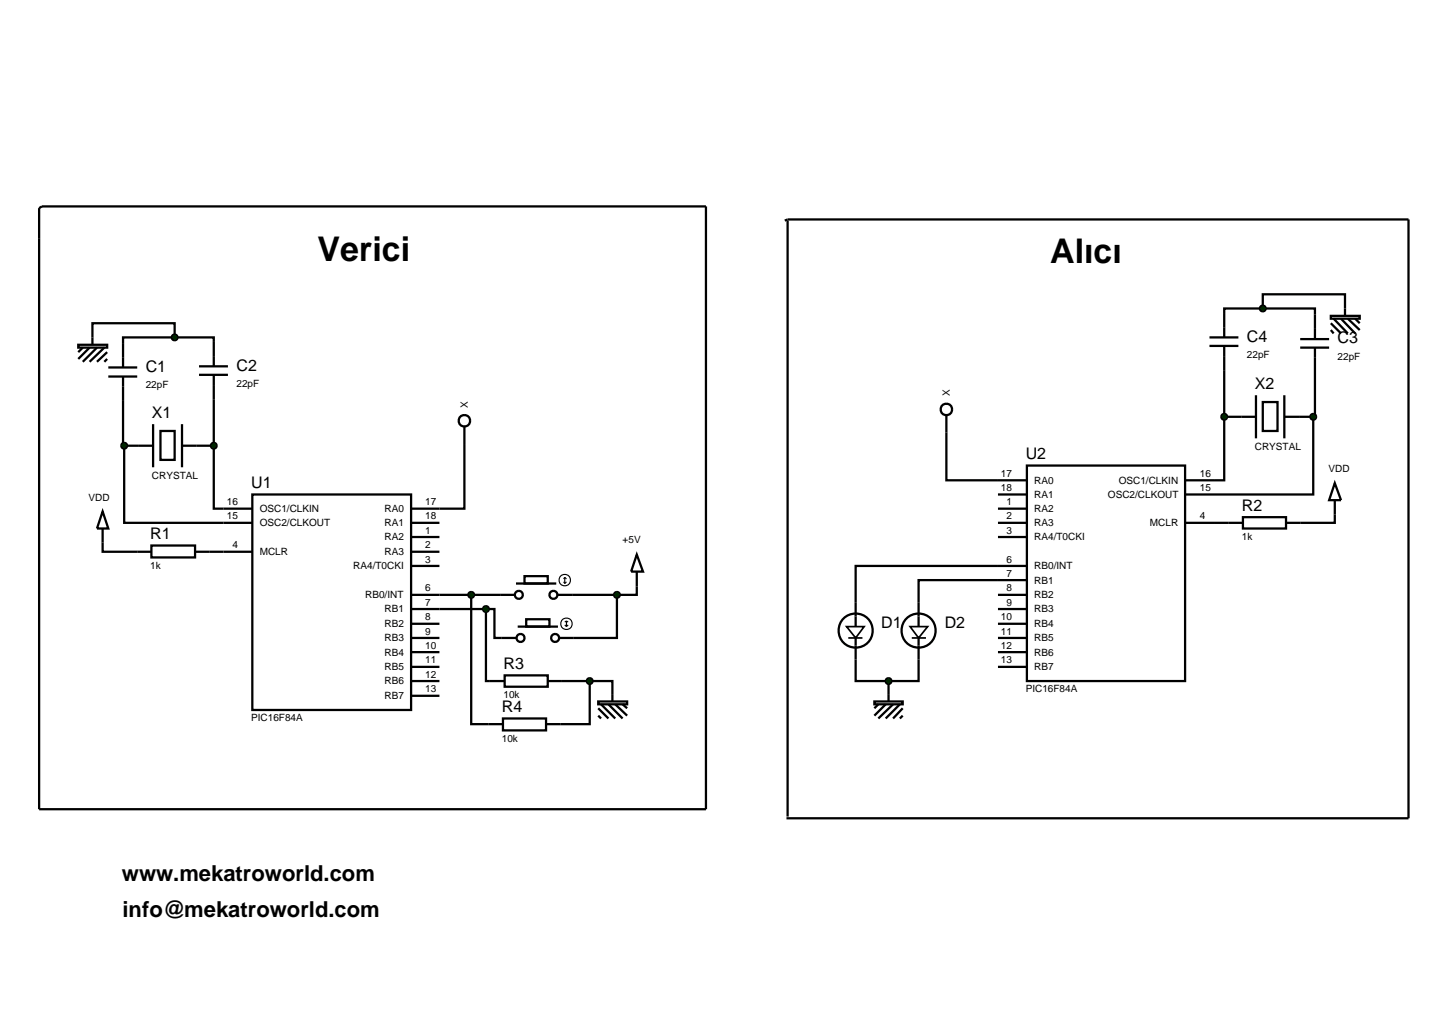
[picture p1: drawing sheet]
<svg xmlns="http://www.w3.org/2000/svg" width="257mm" height="180mm" viewBox="0 0 257 180" stroke-linecap="round" stroke-linejoin="round" font-family="sans-serif">
<g fill="none" stroke="#000" stroke-width=".4">
<path d="M16.3 59.5v-2.5h14.5v2.5M30.8 59.5h6.9v.8M30.8 59.5h-9.1v5.3M222.7 54.4h-6.8v.8M222.7 54.4h9.2v1.1M222.7 54.4v-2.5h14.5v2.5M19.1 66.4h5.1M19.1 64.8h5.1M21.7 66.4v12.2h.2M21.9 78.6v13.6h22.6M21.9 78.6h5.1M27 74.8v7.6"/>
<path d="M28.3 76h2.5v5.1h-2.5zM32.1 78.6h5.6M32.1 74.8v7.6M37.7 78.6v11.1h6.8M37.7 70.4v8.2M81.9 78.3v11.4h-9.4M166.9 76.3v8.4h9.1M215.9 73.5v11.2h-1.8M215.9 73.5h3M215.9 65.4v8.1M229.1 73.5h2.5M231.6 73.5v13.7h-17.5"/>
<path d="M231.9 65.6v7.9h-.3M18.1 95.7v1.6h6.1M36.9 97.3h7.6M44.5 87.2h28v38h-28zM72.5 97.3h5M72.5 92.2h5M72.5 94.7h5M72.5 99.8h5M176 99.8h-25.1v6.4M214.1 92.2h2.5M235.4 90.7v1.5h-6.1M72.5 104.9h15.7"/>
<path d="M72.5 107.4h13.2M72.5 110h5M72.5 112.5h5M72.5 115h5M72.5 117.6h5M83.1 104.9v22.8h3.1M85.7 107.4h1.5v5.1h1.3M85.7 107.4v12.7h.7M100.9 104.9h7.9M108.8 104.9v7.6h-7.6M112.3 103.4v1.5h-3.5M150.9 116.3v3.8h5.8"/>
<path d="M162 116.3v3.8h-5.3M176 102.3h-14v3.9M72.5 120.1h5M72.5 122.7h5M99.1 120.1h4.9M104 120.1v7.6h-5.1M104 120.1h4v2.3M156.7 120.1v2.3"/>
</g>
<path d="M21.5 78.3l.4-.2-.5 .5zM21.9 78.1l.3 .1 .2 .4zM21.9 79.1l.5-.5-.2 .4zM21.4 78.6l.5 .5-.3-.1z" fill="#004000" stroke="#000" stroke-width=".4"/>
<path d="M21.4 78.6l.5-.5 .5 .5-.5 .5z" fill="#004000"/>
<path d="M35.1 66.1h5.1M35.1 64.6h5.1M37.7 60.3v4.3M37.7 66.1v4.3" fill="none" stroke="#000" stroke-width=".4"/>
<path d="M37.4 78.2l.3-.1-.5 .5zM37.7 78.1l.3 .1 .2 .4zM37.7 79.1l.5-.5-.2 .4zM37.2 78.6l.5 .5-.3-.1z" fill="#004000" stroke="#000" stroke-width=".4"/>
<path d="M37.7 78.1l.5 .5-.5 .5-.5-.5z" fill="#004000"/>
<path d="M16.3 59.5v1.3M13.8 60.8h5.1v.5h-5.1zM14.6 61.3l-.8 .8M15.8 61.3l-2 2M17.1 61.3l-2.5 2.5M18.4 61.3l-2.6 2.5M18.9 62.1l-1.8 1.7M18.9 63.3l-.5 .5" fill="none" stroke="#000" stroke-width=".4"/>
<path d="M30.5 59.1l.3-.1-.5 .5zM30.8 59l.3 .1 .2 .4zM31.3 59.5l-.1 .3-.4 .2zM30.3 59.5l.5 .5-.4-.2z" fill="#004000" stroke="#000" stroke-width=".4"/>
<path d="M30.3 59.5l.5-.5 .5 .5-.5 .5z" fill="#004000"/>
<g fill="none" stroke="#000" stroke-width=".4">
<path d="M18.1 90.2l1 3h-2zM18.1 93.2v2.5M24.2 97.3h2.5M26.7 96.2h7.7v2.1h-7.7zM34.4 97.3h2.5M112.3 97.8l1.1 3h-2.1zM88.2 104.9h2.6M88.5 112.5h2.5M89 119.1h7.6v2h-7.6zM91 102.9h7.1M91.3 110.5h7.1M92.5 101.6h4.1v1.3h-4.1z"/>
<path d="M92.8 109.2h4.1v1.3h-4.1zM98.4 104.9h2.5M98.6 112.5h2.6M112.3 100.8v2.6M86.2 127.7h2.5M86.4 120.1h2.6M88.7 126.7h7.6v2.1h-7.6zM96.3 127.7h2.6M96.6 120.1h2.5"/>
<circle cx="91.5" cy="104.9" r=".7"/>
<circle cx="91.8" cy="112.5" r=".7"/>
<circle cx="97.6" cy="104.9" r=".7"/>
<circle cx="97.9" cy="112.5" r=".7"/>
</g>
<g fill="none" stroke="#000" stroke-width=".2">
<path d="M99.4 102.6l.2 .3M99.6 101.8v1.1M99.6 101.8l-.2 .3M99.6 101.8l.3 .3M99.6 110.2l.3 .3M99.9 102.6l-.3 .3M99.9 109.5v1M99.9 109.5l-.3 .2M99.9 109.5l.3 .2M100.2 110.2l-.3 .3"/>
<circle cx="99.6" cy="102.3" r="1.01"/>
<circle cx="99.9" cy="110" r="1.01"/>
</g>
<g fill="#004000" stroke="#000" stroke-width=".4">
<path d="M103.6 119.8l.4-.2-.5 .5zM104 119.6l.4 .2 .1 .3zM104.5 120.1l-.2 .4-.3 .1zM103.5 120.1l.5 .5-.4-.2z"/>
<path d="M108.5 104.5l.3-.1-.5 .5zM108.8 104.4l.3 .1 .2 .4zM109.3 104.9l-.1 .3-.4 .2zM108.3 104.9l.5 .5-.4-.2z"/>
</g>
<g fill="#004000">
<path d="M103.5 120.1l.5-.5 .5 .5-.5 .5z"/>
<path d="M108.3 104.9l.5-.5 .5 .5-.5 .5z"/>
</g>
<g fill="none" stroke="#000" stroke-width=".4">
<path d="M229.3 59.8h5.1M231.9 55.5v4.3M218.9 73.5h2.6M221.5 69.7v7.6M222.7 70.9h2.6v5.1h-2.6zM226.5 69.7v7.6M226.5 73.5h2.6M229.3 61.3h5.1M231.9 61.3v4.3M176 84.7h5.1M176 99.8h5.1M176 87.2h5.1"/>
<path d="M176 89.7h5.1M176 92.2h5.1M176 94.7h5.1M181.1 82.1h27.9v38h-27.9zM209 84.7h5.1M209 87.2h5.1M209 92.2h5.1M176 102.3h5.1M176 104.9h5.1M176 107.4h5.1M176 110h5.1M176 112.5h5.1"/>
<path d="M176 115h5.1M176 117.6h5.1M105.5 123.7h5.1v.5h-5.1zM105.5 124.9l1.8 1.8M105.5 126.2l.5 .5M106 124.2l2.5 2.5M107.3 124.2l2.5 2.5M108 122.4v1.3M108.5 124.2l2.1 2M109.8 124.2l.8 .7"/>
</g>
<path d="M231.2 73.2l.4-.2-.5 .5zM231.6 73l.4 .2 .1 .3zM232.1 73.5l-.1 .3-.4 .2zM231.1 73.5l.5 .5-.4-.2z" fill="#004000" stroke="#000" stroke-width=".4"/>
<path d="M231.1 73.5l.5-.5 .5 .5-.5 .5z" fill="#004000"/>
<path d="M213.3 59.5h5.1M215.9 55.2v4.3M213.3 61h5.1M215.9 61v4.4" fill="none" stroke="#000" stroke-width=".4"/>
<path d="M215.6 73.1l.3-.1-.5 .5zM215.9 73l.4 .2 .1 .3zM216.4 73.5l-.1 .3-.4 .2zM215.4 73.5l.5 .5-.4-.2z" fill="#004000" stroke="#000" stroke-width=".4"/>
<path d="M215.9 73l.5 .5-.5 .5-.5-.5z" fill="#004000"/>
<path d="M234.7 55.7h5.1v.5h-5.1zM234.7 57l1.8 1.8M234.7 58.2l.5 .6M235.2 56.2l2.5 2.6M236.5 56.2l2.5 2.6M237.2 54.4v1.3M237.7 56.2l2.1 2M239 56.2l.8 .8" fill="none" stroke="#000" stroke-width=".4"/>
<path d="M222.3 54.1l.4-.2-.5 .5zM222.7 53.9l.4 .2 .1 .3zM223.2 54.4l-.1 .3-.4 .2zM222.2 54.4l.5 .5-.3-.1z" fill="#004000" stroke="#000" stroke-width=".4"/>
<path d="M222.2 54.4l.5-.5 .5 .5-.5 .5z" fill="#004000"/>
<g fill="none" stroke="#000" stroke-width=".4">
<path d="M216.6 92.2h2.6M219.2 91.2h7.6v2h-7.6zM226.8 92.2h2.5M235.4 85.2l1.1 3h-2.1zM235.4 88.2v2.5M150.9 106.2v4.3M150.9 112.5v3.8M162 106.2v4.3M162 112.5v3.8M154.2 123.7h5v.5h-5zM154.9 124.2l-.7 .7M156.2 124.2l-2 2"/>
<path d="M156.7 122.4v1.3M157.5 124.2l-2.6 2.5M158.7 124.2l-2.5 2.5M159.2 124.9l-1.7 1.8M159.2 126.2l-.5 .5"/>
<circle cx="150.9" cy="111.2" r="3"/>
<circle cx="162" cy="111.2" r="3"/>
</g>
<path d="M149.3 110.5h3.1l-1.5 2zM149.6 112.5h2.5M160.5 110.5h3.1l-1.6 2zM160.8 112.5h2.5" fill="none" stroke="#000" stroke-width=".3"/>
<g fill="#004000" stroke="#000" stroke-width=".4">
<path d="M156.3 119.8l.4-.2-.5 .5zM156.7 119.6l.4 .2 .1 .3zM157.2 120.1l-.2 .4-.3 .1zM156.2 120.1l.5 .5-.3-.1z"/>
<path d="M85.3 107.1l.4-.2-.5 .5zM85.7 106.9l.3 .1 .2 .4zM86.2 107.4l-.2 .4-.3 .1zM85.2 107.4l.5 .5-.4-.2z"/>
<path d="M82.7 104.6l.4-.2-.5 .5zM83.1 104.4l.4 .2 .1 .3zM83.6 104.9l-.1 .3-.4 .2zM82.6 104.9l.5 .5-.4-.2z"/>
</g>
<g fill="#004000">
<path d="M156.2 120.1l.5-.5 .5 .5-.5 .5z"/>
<path d="M85.2 107.4l.5-.5 .5 .5-.5 .5z"/>
<path d="M82.6 104.9l.5-.5 .5 .5-.5 .5z"/>
</g>
<g fill="none" stroke="#000" stroke-width=".4">
<path d="M6.9 36.7l.5-.3h117.1v106.3h-117.6zM138.4 38.9l.5-.2h109.5v105.6h-109.7M138.9 38.9v105.1M81.9 75.3v3M166.9 73.2v3.1"/>
<circle cx="81.9" cy="74.2" r="1.01"/>
<circle cx="166.9" cy="72.2" r="1.01"/>
</g>
<g font-size="6">
<text x="56" y="46">Verici</text>
<text x="185.2" y="46.3">Alıcı</text>
</g>
<g font-size="3.9">
<text x="21.5" y="155.4">www.mekatroworld.com</text>
<text x="21.6" y="161.7">info@mekatroworld.com</text>
</g>
<g font-size="2.8">
<text x="25.7" y="65.7">C1</text>
<text x="41.7" y="65.4">C2</text>
<text x="219.9" y="60.3">C4</text>
<text x="235.9" y="60.6">C3</text>
<text x="221.3" y="68.6">X2</text>
<text x="26.8" y="73.7">X1</text>
<text x="180.9" y="81">U2</text>
<text x="44.3" y="86.1">U1</text>
<text x="26.5" y="95.1">R1</text>
<text x="219" y="90.1">R2</text>
<text x="155.4" y="110.8">D1</text>
<text x="166.6" y="110.8">D2</text>
<text x="88.8" y="118">R3</text>
<text x="88.5" y="125.6">R4</text>
</g>
<g font-size="1.8">
<text x="219.9" y="63.1">22pF</text>
<text x="235.9" y="63.4">22pF</text>
<text x="25.7" y="68.5">22pF</text>
<text x="41.7" y="68.2">22pF</text>
<text x="82.5" y="72" transform="rotate(-90 82.5 72)">X</text>
<text x="167.5" y="69.9" transform="rotate(-90 167.5 69.9)">X</text>
<text x="221.3" y="79.3">CRYSTAL</text>
<text x="234.3" y="83.2">VDD</text>
<text x="15.6" y="88.3">VDD</text>
<text x="26.8" y="84.4">CRYSTAL</text>
<text x="40" y="89.1">16</text>
<text x="75" y="89.1">17</text>
<text x="176.5" y="84.1">17</text>
<text x="176.5" y="86.6">18</text>
<text x="177.5" y="89.1">1</text>
<text x="182.4" y="85.3">RA0</text>
<text x="182.4" y="87.8">RA1</text>
<text x="195.4" y="87.8">OSC2/CLKOUT</text>
<text x="197.3" y="85.3">OSC1/CLKIN</text>
<text x="211.6" y="84.1">16</text>
<text x="211.6" y="86.6">15</text>
<text x="40" y="91.6">15</text>
<text x="45.8" y="90.3">OSC1/CLKIN</text>
<text x="45.8" y="92.8">OSC2/CLKOUT</text>
<text x="67.8" y="90.3">RA0</text>
<text x="67.8" y="92.8">RA1</text>
<text x="67.8" y="95.3">RA2</text>
<text x="75" y="91.6">18</text>
<text x="75" y="94.1">1</text>
<text x="109.8" y="95.8">+5V</text>
<text x="177.5" y="91.6">2</text>
<text x="177.5" y="94.1">3</text>
<text x="182.4" y="90.3">RA2</text>
<text x="182.4" y="92.8">RA3</text>
<text x="182.4" y="95.3">RA4/T0CKI</text>
<text x="202.8" y="92.8">MCLR</text>
<text x="211.6" y="91.6">4</text>
<text x="219" y="95.2">1k</text>
<text x="26.5" y="100.3">1k</text>
<text x="41" y="96.7">4</text>
<text x="45.8" y="97.9">MCLR</text>
<text x="62.3" y="100.4">RA4/T0CKI</text>
<text x="67.8" y="97.9">RA3</text>
<text x="75" y="96.7">2</text>
<text x="75" y="99.2">3</text>
<text x="177.5" y="99.2">6</text>
<text x="177.5" y="101.7">7</text>
<text x="182.4" y="100.4">RB0/INT</text>
<text x="64.4" y="105.5">RB0/INT</text>
<text x="67.8" y="108">RB1</text>
<text x="75" y="104.3">6</text>
<text x="75" y="106.8">7</text>
<text x="177.5" y="104.3">8</text>
<text x="177.5" y="106.8">9</text>
<text x="182.4" y="102.9">RB1</text>
<text x="182.4" y="105.5">RB2</text>
<text x="182.4" y="108">RB3</text>
<text x="67.8" y="110.6">RB2</text>
<text x="67.8" y="113.1">RB3</text>
<text x="75" y="109.4">8</text>
<text x="75" y="111.9">9</text>
<text x="176.5" y="109.4">10</text>
<text x="176.5" y="111.9">11</text>
<text x="182.4" y="110.6">RB4</text>
<text x="182.4" y="113.1">RB5</text>
<text x="67.8" y="115.6">RB4</text>
<text x="67.8" y="118.2">RB5</text>
<text x="75" y="114.4">10</text>
<text x="75" y="117">11</text>
<text x="75" y="119.5">12</text>
<text x="176.5" y="114.4">12</text>
<text x="176.5" y="117">13</text>
<text x="182.4" y="115.6">RB6</text>
<text x="182.4" y="118.2">RB7</text>
<text x="67.8" y="120.7">RB6</text>
<text x="67.8" y="123.3">RB7</text>
<text x="75" y="122.1">13</text>
<text x="88.8" y="123.1">10k</text>
<text x="180.9" y="122.1">PIC16F84A</text>
<text x="44.3" y="127.2">PIC16F84A</text>
<text x="88.5" y="130.8">10k</text>
</g>
</svg>
